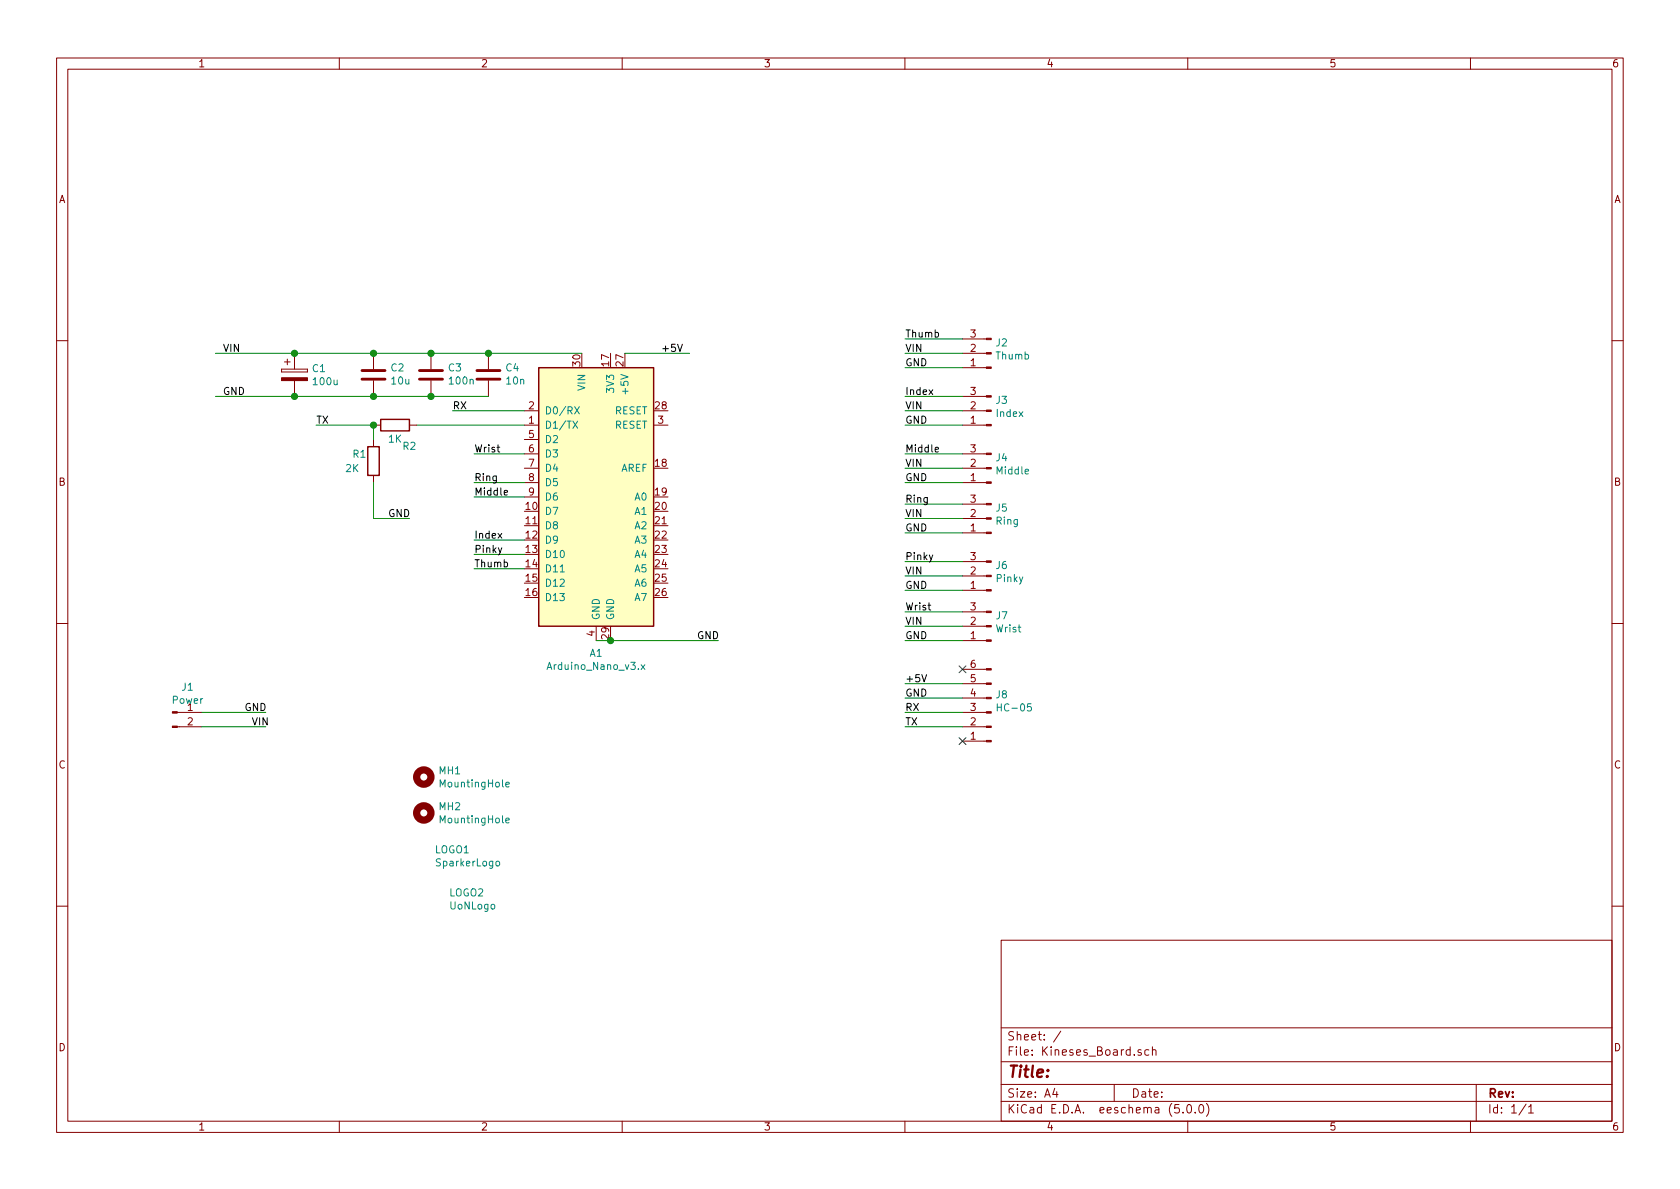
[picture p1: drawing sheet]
EESchema Schematic File Version 4
LIBS:Kineses_Board-cache
EELAYER 26 0
EELAYER END
$Descr A4 11693 8268
encoding utf-8
Sheet 1 1
Title ""
Date ""
Rev ""
Comp ""
Comment1 ""
Comment2 ""
Comment3 ""
Comment4 ""
$EndDescr
$Comp
L MCU_Module:Arduino_Nano_v3.x A1
U 1 1
P 4150 3450
F 0 "A1" H 4150 2364 50  0000 C CNN
F 1 "Arduino_Nano_v3.x" H 4150 2273 50  0000 C CNN
F 2 "Module:Arduino_Nano" H 4300 2500 50  0001 L CNN
F 3 "http://www.mouser.com/pdfdocs/Gravitech_Arduino_Nano3_0.pdf" H 4150 2450 50  0001 C CNN
	1    4150 3450
	1    0    0    -1  
$EndComp
$Comp
L Device:C C4
U 1 1
P 3400 2600
F 0 "C4" H 3285 2554 50  0000 R CNN
F 1 "10n" H 3285 2645 50  0000 R CNN
F 2 "Capacitor_SMD:C_0402_1005Metric" H 3438 2450 50  0001 C CNN
F 3 "~" H 3400 2600 50  0001 C CNN
	1    3400 2600
	-1   0    0    1   
$EndComp
$Comp
L Device:C C3
U 1 1
P 3000 2600
F 0 "C3" H 2885 2554 50  0000 R CNN
F 1 "100n" H 2885 2645 50  0000 R CNN
F 2 "Capacitor_SMD:C_0402_1005Metric" H 3038 2450 50  0001 C CNN
F 3 "~" H 3000 2600 50  0001 C CNN
	1    3000 2600
	-1   0    0    1   
$EndComp
$Comp
L Device:C C2
U 1 1
P 2600 2600
F 0 "C2" H 2485 2554 50  0000 R CNN
F 1 "10u" H 2485 2645 50  0000 R CNN
F 2 "Capacitor_SMD:C_0402_1005Metric" H 2638 2450 50  0001 C CNN
F 3 "~" H 2600 2600 50  0001 C CNN
	1    2600 2600
	-1   0    0    1   
$EndComp
Wire Wire Line
	4150 4450 4250 4450
Connection ~ 4250 4450
Wire Wire Line
	4250 4450 5000 4450
Connection ~ 2600 2750
Wire Wire Line
	2600 2750 3000 2750
Connection ~ 3000 2750
Wire Wire Line
	3000 2750 3400 2750
Connection ~ 2600 2450
Wire Wire Line
	2600 2450 3000 2450
Connection ~ 3000 2450
Wire Wire Line
	3000 2450 3400 2450
Connection ~ 3400 2450
Wire Wire Line
	3400 2450 4050 2450
$Comp
L Connector:Conn_01x03_Male J2
U 1 1
P 6900 2450
F 0 "J2" H 6873 2380 50  0000 R CNN
F 1 "Thumb" H 6873 2471 50  0000 R CNN
F 2 "Connector_PinHeader_2.54mm:PinHeader_1x03_P2.54mm_Vertical" H 6900 2450 50  0001 C CNN
F 3 "~" H 6900 2450 50  0001 C CNN
	1    6900 2450
	-1   0    0    1   
$EndComp
$Comp
L Connector:Conn_01x03_Male J3
U 1 1
P 6900 2850
F 0 "J3" H 6873 2780 50  0000 R CNN
F 1 "Index" H 6873 2871 50  0000 R CNN
F 2 "Connector_PinHeader_2.54mm:PinHeader_1x03_P2.54mm_Vertical" H 6900 2850 50  0001 C CNN
F 3 "~" H 6900 2850 50  0001 C CNN
	1    6900 2850
	-1   0    0    1   
$EndComp
$Comp
L Connector:Conn_01x03_Male J4
U 1 1
P 6900 3250
F 0 "J4" H 6873 3180 50  0000 R CNN
F 1 "Middle" H 6873 3271 50  0000 R CNN
F 2 "Connector_PinHeader_2.54mm:PinHeader_1x03_P2.54mm_Vertical" H 6900 3250 50  0001 C CNN
F 3 "~" H 6900 3250 50  0001 C CNN
	1    6900 3250
	-1   0    0    1   
$EndComp
$Comp
L Connector:Conn_01x03_Male J5
U 1 1
P 6900 3600
F 0 "J5" H 6873 3530 50  0000 R CNN
F 1 "Ring" H 6873 3621 50  0000 R CNN
F 2 "Connector_PinHeader_2.54mm:PinHeader_1x03_P2.54mm_Vertical" H 6900 3600 50  0001 C CNN
F 3 "~" H 6900 3600 50  0001 C CNN
	1    6900 3600
	-1   0    0    1   
$EndComp
$Comp
L Connector:Conn_01x03_Male J6
U 1 1
P 6900 4000
F 0 "J6" H 6873 3930 50  0000 R CNN
F 1 "Pinky" H 6873 4021 50  0000 R CNN
F 2 "Connector_PinHeader_2.54mm:PinHeader_1x03_P2.54mm_Vertical" H 6900 4000 50  0001 C CNN
F 3 "~" H 6900 4000 50  0001 C CNN
	1    6900 4000
	-1   0    0    1   
$EndComp
$Comp
L Connector:Conn_01x03_Male J7
U 1 1
P 6900 4350
F 0 "J7" H 6872 4280 50  0000 R CNN
F 1 "Wrist" H 6872 4371 50  0000 R CNN
F 2 "Connector_PinHeader_2.54mm:PinHeader_1x03_P2.54mm_Vertical" H 6900 4350 50  0001 C CNN
F 3 "~" H 6900 4350 50  0001 C CNN
	1    6900 4350
	-1   0    0    1   
$EndComp
Wire Wire Line
	3650 3950 3300 3950
Wire Wire Line
	3650 3850 3300 3850
Wire Wire Line
	3650 3750 3300 3750
Wire Wire Line
	3650 3450 3300 3450
Wire Wire Line
	3650 3350 3300 3350
Wire Wire Line
	3650 3150 3300 3150
Text Label 3300 3150 0    50   ~ 0
Wrist
Text Label 3300 3350 0    50   ~ 0
Ring
Text Label 3300 3450 0    50   ~ 0
Middle
Text Label 3300 3750 0    50   ~ 0
Index
Text Label 3300 3850 0    50   ~ 0
Pinky
Text Label 3300 3950 0    50   ~ 0
Thumb
Text Label 1550 2450 0    50   ~ 0
VIN
Text Label 1550 2750 0    50   ~ 0
GND
Text Label 4850 4450 0    50   ~ 0
GND
Wire Wire Line
	6700 2350 6300 2350
Wire Wire Line
	6700 2450 6300 2450
Wire Wire Line
	6700 2550 6300 2550
Text Label 6300 2350 0    50   ~ 0
Thumb
Text Label 6300 2450 0    50   ~ 0
VIN
Text Label 6300 2550 0    50   ~ 0
GND
Wire Wire Line
	6700 2750 6300 2750
Wire Wire Line
	6700 2850 6300 2850
Wire Wire Line
	6700 2950 6300 2950
Text Label 6300 2750 0    50   ~ 0
Index
Text Label 6300 2850 0    50   ~ 0
VIN
Text Label 6300 2950 0    50   ~ 0
GND
Wire Wire Line
	6700 3150 6300 3150
Wire Wire Line
	6700 3250 6300 3250
Wire Wire Line
	6700 3350 6300 3350
Text Label 6300 3150 0    50   ~ 0
Middle
Text Label 6300 3250 0    50   ~ 0
VIN
Text Label 6300 3350 0    50   ~ 0
GND
Wire Wire Line
	6700 3500 6300 3500
Wire Wire Line
	6700 3600 6300 3600
Wire Wire Line
	6700 3700 6300 3700
Text Label 6300 3500 0    50   ~ 0
Ring
Text Label 6300 3600 0    50   ~ 0
VIN
Text Label 6300 3700 0    50   ~ 0
GND
Wire Wire Line
	6700 3900 6300 3900
Wire Wire Line
	6700 4000 6300 4000
Wire Wire Line
	6700 4100 6300 4100
Text Label 6300 3900 0    50   ~ 0
Pinky
Text Label 6300 4000 0    50   ~ 0
VIN
Text Label 6300 4100 0    50   ~ 0
GND
Wire Wire Line
	6700 4250 6300 4250
Wire Wire Line
	6700 4350 6300 4350
Wire Wire Line
	6700 4450 6300 4450
Text Label 6300 4250 0    50   ~ 0
Wrist
Text Label 6300 4350 0    50   ~ 0
VIN
Text Label 6300 4450 0    50   ~ 0
GND
$Comp
L Connector:Conn_01x06_Male J8
U 1 1
P 6900 4950
F 0 "J8" H 6873 4830 50  0000 R CNN
F 1 "HC-05" H 6873 4921 50  0000 R CNN
F 2 "Connector_PinHeader_2.54mm:PinHeader_1x06_P2.54mm_Vertical" H 6900 4950 50  0001 C CNN
F 3 "~" H 6900 4950 50  0001 C CNN
	1    6900 4950
	-1   0    0    1   
$EndComp
Wire Wire Line
	4350 2450 4800 2450
Text Label 4600 2450 0    50   ~ 0
+5V
Wire Wire Line
	6700 4750 6300 4750
Text Label 6300 4750 0    50   ~ 0
+5V
Wire Wire Line
	6700 4850 6300 4850
Text Label 6300 4850 0    50   ~ 0
GND
Wire Wire Line
	3650 2850 3150 2850
Text Label 3150 2850 0    50   ~ 0
RX
Wire Wire Line
	6700 4950 6300 4950
Text Label 6300 4950 0    50   ~ 0
RX
Wire Wire Line
	3650 2950 2900 2950
$Comp
L Device:R R2
U 1 1
P 2750 2950
F 0 "R2" V 2600 2850 50  0000 C CNN
F 1 "1K" V 2650 2950 50  0000 C CNN
F 2 "Resistor_SMD:R_0402_1005Metric" V 2680 2950 50  0001 C CNN
F 3 "~" H 2750 2950 50  0001 C CNN
	1    2750 2950
	0    -1   -1   0   
$EndComp
$Comp
L Device:R R1
U 1 1
P 2600 3200
F 0 "R1" H 2450 3250 50  0000 L CNN
F 1 "2K" H 2400 3150 50  0000 L CNN
F 2 "Resistor_SMD:R_0402_1005Metric" V 2530 3200 50  0001 C CNN
F 3 "~" H 2600 3200 50  0001 C CNN
	1    2600 3200
	1    0    0    -1  
$EndComp
Wire Wire Line
	2600 2950 2600 3050
Wire Wire Line
	2600 3350 2600 3600
Wire Wire Line
	2600 3600 2850 3600
Text Label 2700 3600 0    50   ~ 0
GND
Wire Wire Line
	2600 2950 2200 2950
Connection ~ 2600 2950
Text Label 2200 2950 0    50   ~ 0
TX
Wire Wire Line
	6700 5050 6300 5050
Text Label 6300 5050 0    50   ~ 0
TX
NoConn ~ 6700 4650
NoConn ~ 6700 5150
Wire Wire Line
	1400 5050 1850 5050
Text Label 1750 5050 0    50   ~ 0
VIN
Wire Wire Line
	1400 4950 1850 4950
Text Label 1700 4950 0    50   ~ 0
GND
Wire Wire Line
	1500 2750 2050 2750
Wire Wire Line
	1500 2450 2050 2450
$Comp
L Device:CP C1
U 1 1
P 2050 2600
F 0 "C1" H 2168 2646 50  0000 L CNN
F 1 "100u" H 2168 2555 50  0000 L CNN
F 2 "Capacitor_SMD:CP_Elec_4x4.5" H 2088 2450 50  0001 C CNN
F 3 "~" H 2050 2600 50  0001 C CNN
	1    2050 2600
	1    0    0    -1  
$EndComp
Connection ~ 2050 2450
Wire Wire Line
	2050 2450 2600 2450
Connection ~ 2050 2750
Wire Wire Line
	2050 2750 2600 2750
$Comp
L Mechanical:MountingHole MH1
U 1 1
P 2950 5400
F 0 "MH1" H 3050 5446 50  0000 L CNN
F 1 "MountingHole" H 3050 5355 50  0000 L CNN
F 2 "MountingHole:MountingHole_2.2mm_M2" H 2950 5400 50  0001 C CNN
F 3 "~" H 2950 5400 50  0001 C CNN
	1    2950 5400
	1    0    0    -1  
$EndComp
$Comp
L Mechanical:MountingHole MH2
U 1 1
P 2950 5650
F 0 "MH2" H 3050 5696 50  0000 L CNN
F 1 "MountingHole" H 3050 5605 50  0000 L CNN
F 2 "MountingHole:MountingHole_2.2mm_M2" H 2950 5650 50  0001 C CNN
F 3 "~" H 2950 5650 50  0001 C CNN
	1    2950 5650
	1    0    0    -1  
$EndComp
$Comp
L My_Graphics:SparkerLogo LOGO1
U 1 1
P 3000 5950
F 0 "LOGO1" H 3025 5996 50  0000 L CNN
F 1 "SparkerLogo" H 3025 5905 50  0000 L CNN
F 2 "Sparker:NASA_Vertical" H 2900 6000 50  0001 C CNN
F 3 "" H 2900 6000 50  0001 C CNN
	1    3000 5950
	1    0    0    -1  
$EndComp
$Comp
L My_Graphics:UoNLogo LOGO2
U 1 1
P 3100 6250
F 0 "LOGO2" H 3125 6296 50  0000 L CNN
F 1 "UoNLogo" H 3125 6205 50  0000 L CNN
F 2 "Sparker:UoN_Small" H 3100 6250 50  0001 C CNN
F 3 "" H 3100 6250 50  0001 C CNN
	1    3100 6250
	1    0    0    -1  
$EndComp
$Comp
L Connector:Conn_01x02_Male J1
U 1 1
P 1200 4950
F 0 "J1" H 1306 5128 50  0000 C CNN
F 1 "Power" H 1306 5037 50  0000 C CNN
F 2 "Connector_PinHeader_2.54mm:PinHeader_1x02_P2.54mm_Horizontal" H 1200 4950 50  0001 C CNN
F 3 "~" H 1200 4950 50  0001 C CNN
	1    1200 4950
	1    0    0    -1  
$EndComp
$EndSCHEMATC
